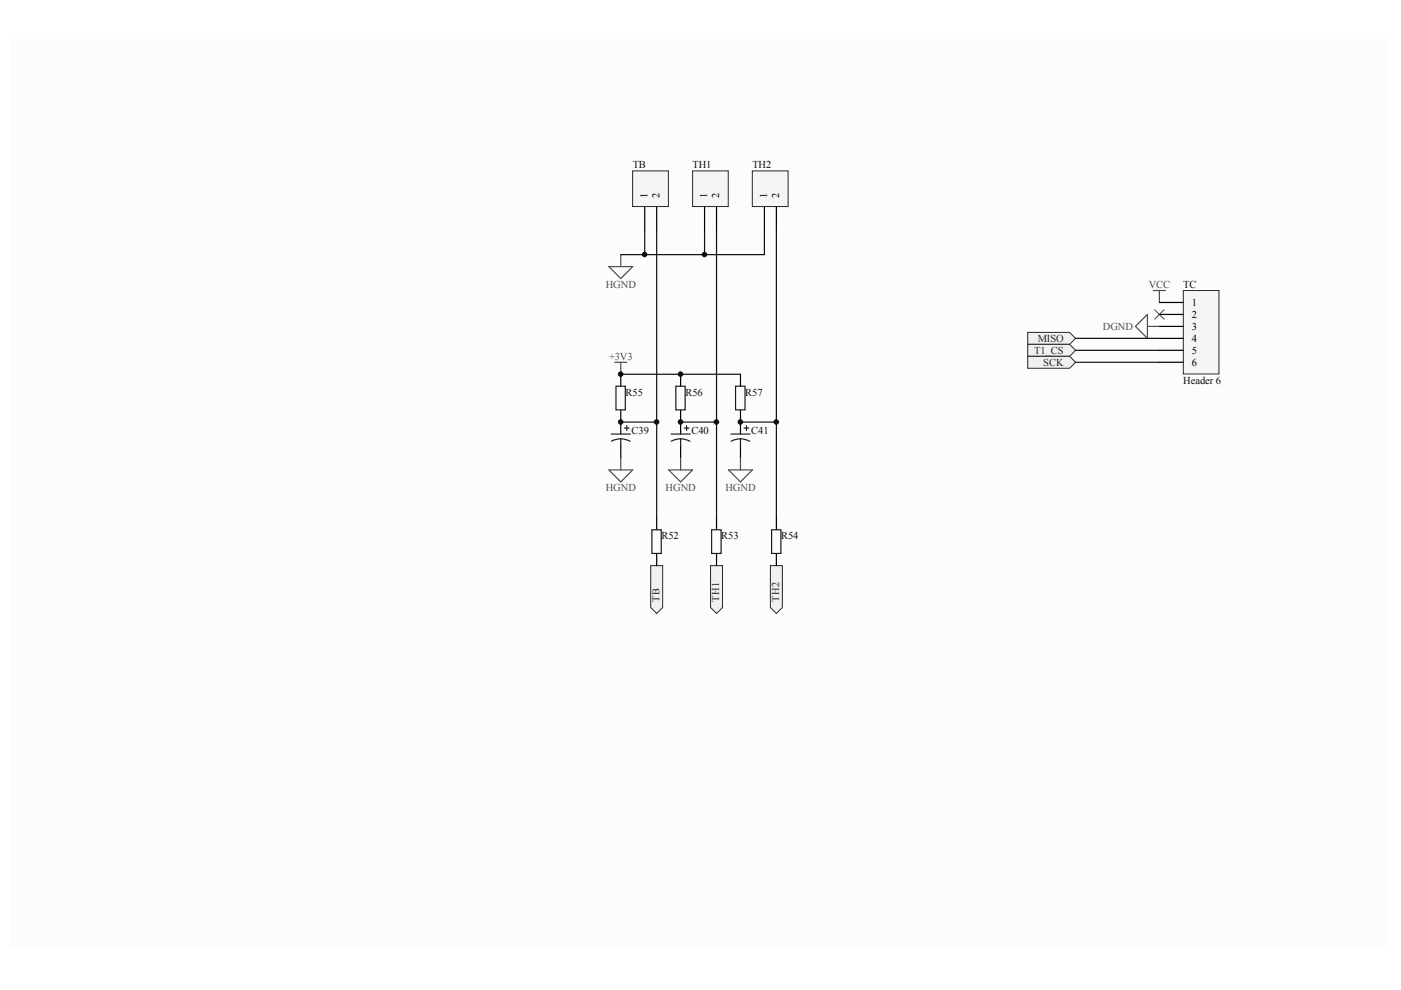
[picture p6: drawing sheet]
<svg xmlns="http://www.w3.org/2000/svg" width="297mm" height="210mm" viewBox="0 0 297 210" stroke-linecap="round" stroke-linejoin="round" font-family="sans-serif">
<path d="M2.2 8.3h291.8v192.7h-291.8z" fill="#fcfcfc"/>
<path d="M131.6 79.3v2.6M144.3 79.3v2.6M131.6 87v5M131.6 94.6v2.5M144.3 87v5M144.3 94.6v2.5" fill="none" stroke="#000" stroke-width=".25"/>
<g fill="none" stroke="#1c1c1c" stroke-width=".25">
<path d="M129.6 92h4M130.6 81.9h2v5h-2zM131.6 93l1.2 .2 .8 .4M131.6 93l-1.2 .2-.8 .3M131.6 93v1.6M132.4 90.8h1M132.9 90.3v1M142.3 92h4M143.3 81.9h2v5h-2zM144.3 93l1.2 .2 .8 .4M144.3 93l-1.2 .2-.8 .4M144.3 93v1.6"/>
<path d="M145.1 90.8h1M145.6 90.3v1"/>
</g>
<path d="M131.6 89.5h7.6M144.3 89.5h7.6" fill="none" stroke="#0e0e0e" stroke-width=".25"/>
<path d="M129.1 56.5h5.1l-2.6 2.6zM131.6 54v2.5M129.1 99.6h5.1l-2.6 2.6zM131.6 97.1v2.5M141.8 99.6h5l-2.5 2.6zM144.3 97.1v2.5" fill="none" stroke="#4c4c4c" stroke-width=".25"/>
<g fill="#f0f0f0" stroke="#262626" stroke-width=".21">
<path d="M138 119.9h2.5v8.9l-1.3 1.3-1.2-1.3z" fill-rule="evenodd"/>
<path d="M150.6 119.9h2.6v8.9l-1.3 1.3-1.3-1.3z" fill-rule="evenodd"/>
</g>
<path d="M134.1 36.2h7.6v7.6h-7.6z" fill="#f5f5f5" stroke="#262626" stroke-width=".21"/>
<path d="M136.7 43.8v5.1M139.2 43.8v5.1" fill="none" stroke="#000" stroke-width=".25"/>
<path d="M146.8 36.2h7.6v7.6h-7.6z" fill="#f5f5f5" stroke="#262626" stroke-width=".21"/>
<path d="M149.4 43.8v5.1M151.9 43.8v5.1" fill="none" stroke="#000" stroke-width=".25"/>
<path d="M136.7 48.9v5.1M139.2 48.9v60.9M149.4 48.9v5.1h-17.8M151.9 48.9v60.9" fill="none" stroke="#0e0e0e" stroke-width=".25"/>
<path d="M130.3 76.8h2.6M131.6 76.8v2.5M240.7 69.2l2.6-2.5v5zM243.3 69.2h2.5M244.5 61.6h2.6M245.8 61.6v2.5" fill="none" stroke="#4c4c4c" stroke-width=".25"/>
<path d="M244.8 65.7l2 2M246.8 65.7l-2 2" fill="none" stroke="#4c4c4c" stroke-width=".21"/>
<g fill="#f0f0f0" stroke="#262626" stroke-width=".21">
<path d="M217.9 70.5h8.9l1.2 1.2-1.2 1.3h-8.9z" fill-rule="evenodd"/>
<path d="M217.9 73h8.9l1.2 1.3-1.2 1.2h-8.9z" fill-rule="evenodd"/>
<path d="M217.9 75.5h8.9l1.2 1.3-1.2 1.3h-8.9z" fill-rule="evenodd"/>
</g>
<path d="M228 74.3h17.8M228 71.7h17.8" fill="none" stroke="#0e0e0e" stroke-width=".25"/>
<path d="M250.9 61.6h7.5v17.7h-7.5z" fill="#f5f5f5" stroke="#262626" stroke-width=".21"/>
<path d="M157 79.3v2.6M245.8 64.1h5.1M245.8 66.7h5.1M245.8 69.2h5.1M245.8 71.7h5.1M245.8 74.3h5.1M245.8 76.8h5.1M157 87v5M157 94.6v2.5" fill="none" stroke="#000" stroke-width=".25"/>
<path d="M228 76.8h17.8M157 89.5h7.6" fill="none" stroke="#0e0e0e" stroke-width=".25"/>
<path d="M155 92h4M156 81.9h2v5h-2zM157 93l1.2 .2 .8 .4M157 93l-1.2 .2-.8 .4M157 93v1.6M157.8 90.8h1M158.3 90.3v1" fill="none" stroke="#1c1c1c" stroke-width=".25"/>
<path d="M154.5 99.6h5l-2.5 2.6zM157 97.1v2.5" fill="none" stroke="#4c4c4c" stroke-width=".25"/>
<path d="M163.3 119.9h2.6v8.9l-1.3 1.3-1.3-1.3z" fill-rule="evenodd" fill="#f0f0f0" stroke="#262626" stroke-width=".21"/>
<path d="M159.5 36.2h7.6v7.6h-7.6z" fill="#f5f5f5" stroke="#262626" stroke-width=".21"/>
<path d="M162.1 43.8v5.1M164.6 43.8v5.1M139.2 109.8v2.5M139.2 117.4v2.5M151.9 109.8v2.5M151.9 117.4v2.5M164.6 109.8v2.5M164.6 117.4v2.5" fill="none" stroke="#000" stroke-width=".25"/>
<path d="M162.1 48.9v5.1h-12.7M164.6 48.9v60.9M131.6 79.3h25.4" fill="none" stroke="#0e0e0e" stroke-width=".25"/>
<path d="M138.2 112.3h2v5h-2zM150.9 112.3h2v5h-2zM163.6 112.3h2v5h-2z" fill="none" stroke="#1c1c1c" stroke-width=".25"/>
<g fill="#0e0e0e" stroke="#0e0e0e" stroke-width=".21">
<circle cx="131.6" cy="89.5" r=".48"/>
<circle cx="131.6" cy="79.3" r=".48"/>
<circle cx="136.7" cy="54" r=".48"/>
<circle cx="139.2" cy="89.5" r=".48"/>
<circle cx="144.3" cy="89.5" r=".48"/>
<circle cx="144.3" cy="79.3" r=".48"/>
<circle cx="149.4" cy="54" r=".48"/>
<circle cx="151.9" cy="89.5" r=".48"/>
<circle cx="157" cy="89.5" r=".48"/>
<circle cx="164.6" cy="89.5" r=".48"/>
</g>
<g font-size="2.2" fill="#0e0e0e">
<text x="134.2" y="35.7">TB</text>
<text x="146.8" y="35.7">TH1</text>
<text x="159.5" y="35.7">TH2</text>
<text x="250.9" y="61">TC</text>
<text x="132.6" y="83.9">R55</text>
<text x="145.3" y="83.9">R56</text>
<text x="158" y="83.9">R57</text>
<text x="250.9" y="81.3">Header 6</text>
<text x="133.9" y="92">C39</text>
<text x="146.6" y="92">C40</text>
<text x="159.3" y="92">C41</text>
<text x="140.2" y="114.3">R52</text>
<text x="152.9" y="114.3">R53</text>
<text x="165.6" y="114.3">R54</text>
</g>
<g font-size="2.2">
<text x="137.3" y="42.1" transform="rotate(-90 137.3 42.1)">1</text>
<text x="139.8" y="42.1" transform="rotate(-90 139.8 42.1)">2</text>
<text x="150" y="42.1" transform="rotate(-90 150 42.1)">1</text>
<text x="152.5" y="42.1" transform="rotate(-90 152.5 42.1)">2</text>
<text x="162.6" y="42.1" transform="rotate(-90 162.6 42.1)">1</text>
<text x="165.2" y="42.1" transform="rotate(-90 165.2 42.1)">2</text>
<text x="252.7" y="64.9">1</text>
<text x="252.7" y="67.4">2</text>
<text x="252.7" y="69.9">3</text>
<text x="252.7" y="72.5">4</text>
<text x="252.7" y="75">5</text>
<text x="252.7" y="77.5">6</text>
</g>
<g font-size="2.2" fill="#4c4c4c">
<text x="128.4" y="61">HGND</text>
<text x="243.6" y="61">VCC</text>
<text x="233.8" y="69.9">DGND</text>
<text x="129.1" y="76.3">+3V3</text>
<text x="128.4" y="104.2">HGND</text>
<text x="141.1" y="104.2">HGND</text>
<text x="153.8" y="104.2">HGND</text>
</g>
<g font-size="2.2" fill="#262626">
<text x="219.3" y="75">T1_CS</text>
<text x="220" y="72.5">MISO</text>
<text x="221.2" y="77.5">SCK</text>
<text x="139.8" y="127.5" transform="rotate(-90 139.8 127.5)">TB</text>
<text x="152.5" y="127.5" transform="rotate(-90 152.5 127.5)">TH1</text>
<text x="165.2" y="127.5" transform="rotate(-90 165.2 127.5)">TH2</text>
</g>
</svg>
